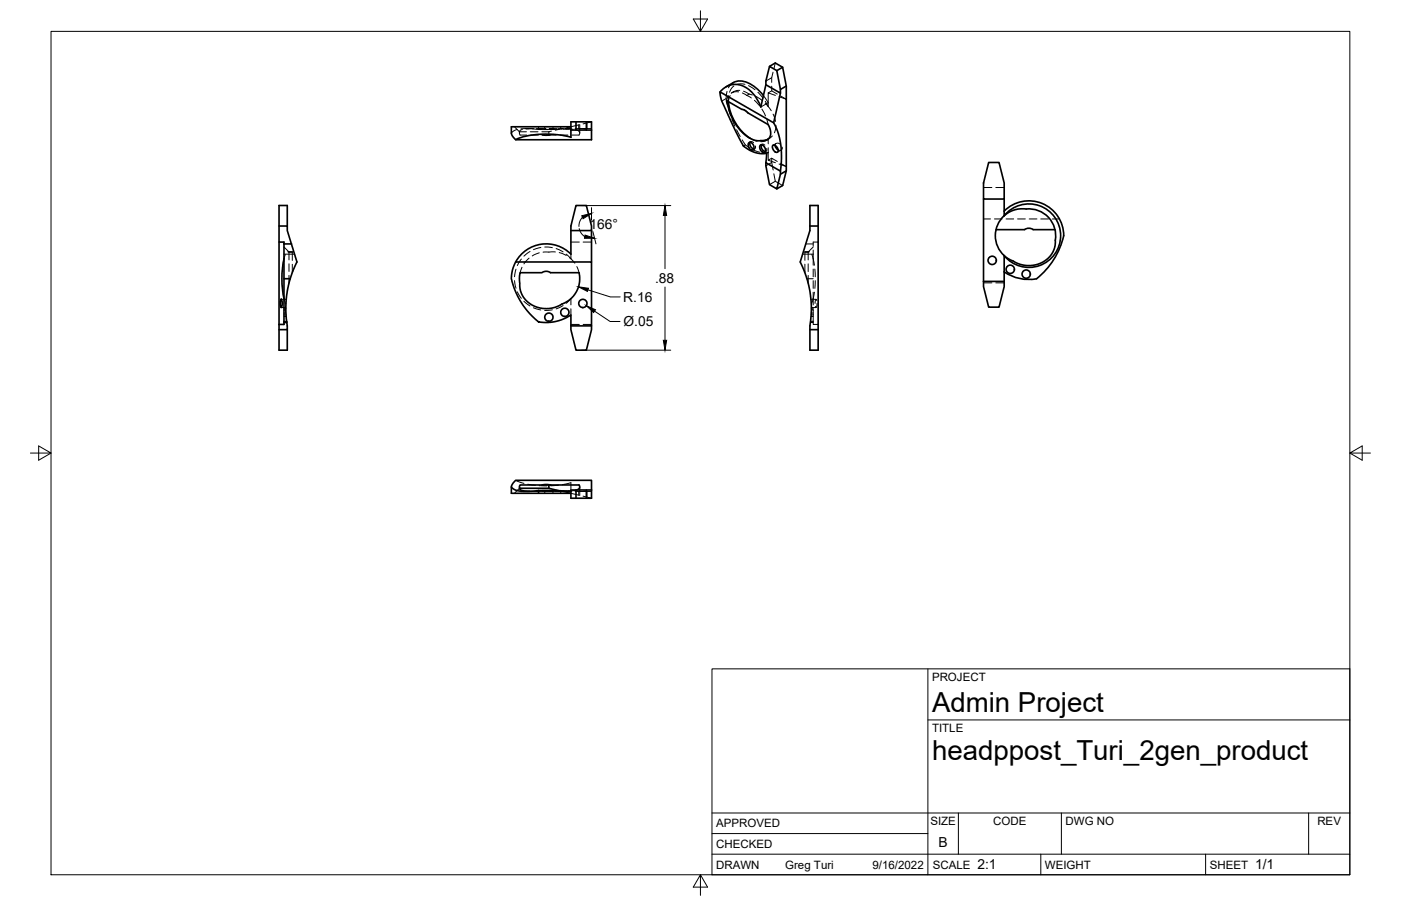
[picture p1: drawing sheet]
<svg xmlns="http://www.w3.org/2000/svg" width="432mm" height="279mm" viewBox="0 0 432 279" stroke-linecap="round" stroke-linejoin="round" font-family="sans-serif">
<!-- layer: Visible -->
<g fill="none" stroke="#000" stroke-width=".51">
<path d="M176 39.1h-18.4l.1 2.4 1.2 1.6h23.4v-5.5h-6.3v4.8M177.5 37.6v2.5M180.7 37.6v2.5M221.9 28.3l16.5 9.6a23.3 23.3 0 0 1 2.1 14.9l-4.4-2.6 .2-3-1.7 .2-1.4-.2-2.8-1.3a4.9 4.9 0 0 1-2.5-3.1l-5.5-11.6zM223.8 26.8a6.3 6.3 0 0 1 8.9 .1l2.6 2.6M223.9 31l4.8 2.7 .7 .2 1.1 .9 6.2 3.6 .8 2.3-.1 1.1-.4 .9-1.4 .7-2.5-.1-2.2-.8-1.9-1.5-1.8-2-1.4-2.2-.9-2.2zM224.5 31.4a15.5 15.5 0 0 0 6.7 11.2M224.5 31.3l.1 1.9M236.1 26.1l4.4 2.6v-1.1l-1.1-5.8-2.2-1.3-2.7 12.5a9.6 9.6 0 0 0-7.4-7 6 6 0 0 0-5.2 2.3M237.2 20.5l1.8-1.1 2.2 1.3 1.1 5.8v26.2l-1.1 4.5-1.8 1.1M240.5 28.7l-2.1 9.2M241.2 20.7l-1.8 1.1"/>
<path d="M242.3 26.5l-1.8 1.1M176 40.1h6.3M176 42.3a28.2 28.2 0 0 0-17.1 .8M230.8 44h.7l.7 .6 .2 1.1-.3 .5h-.7l-.6-.6-.2-.9zM231.2 43.9a1.76 1.76 0 0 0 1.1 2.1M234.3 44.8l.7-.1 .6 .6 .3 .9-.3 .7-.5 .1-.6-.5-.4-1zM234.7 44.6a1.73 1.73 0 0 0 1.2 2.2M236.1 50.2v.9l1.1 5.8 2.2 1.4 1.1-4.6v-.9M236.7 42.9l-2.3 .5M238.3 44.8l.7 .1 .5 .5 .4 1-.3 .5h-.5l-.7-.6-.3-.8zM238.9 44.8l.2 .7 .8 .7M242.3 52.7l-1.8 1"/>
<path d="M304.7 50.1h3.2l1.6 6.3v5h-6.4v-5zM86 69.7h2.5v1.4l1.3 4.1M86 74.7v25.4M87.5 75.2v24.3M87.5 75.2h2.3M87.5 79.8a29.2 29.2 0 0 0 0 12.3M88.5 69.7v-6.3h-2.5v11.3h1.5v.5M89.8 75.2l1.3 4.1a2.04 2.04 0 0 1 0 2.4l-1.5 3.7-1.1 4.5-.4 4.5 .3 4.9M176 71.1h6.3v-1.4l-1.6-6.3h-3.2l-1.5 6.3v8.7a10.7 10.7 0 0 0-17.1 2.4M182.3 71.1v9.7M249.6 63.4h2.6v44.6h-2.6a45.8 45.8 0 0 1 .4-10.6 31.3 31.3 0 0 0-3.4-16.6l3-9.7zM249.6 69.7h2.6"/>
<path d="M303.1 61.4v25.4M307 70.8h8.8l1.3-.4 1.3 .4h6.7M309.5 66.5a8.3 8.3 0 0 0 0 12.3M309.5 66.5a9.8 9.8 0 0 1 14.3-1 9.8 9.8 0 0 1 0 14.3 9.8 9.8 0 0 1-14.3-1M309.5 65.1a10.7 10.7 0 0 1 11.7-2.4 10.7 10.7 0 0 1 6.6 10 23.9 23.9 0 0 1-8.3 13.3 13.5 13.5 0 0 1-10-2.2M309.5 61.4v5.1M309.5 78.8v8M316.3 64.5l-1.6-.1-2.3 .4-1.5 .7-1.4 1M316.3 64.5a8.3 8.3 0 0 1 9 9.6M325.2 74.1l-.2 2.3-1 2.2-2 1.9-2.2 1-2.6 .4-2.2-.2-3.7-1.6-1.8-1.3M86.5 92.4l.2-.1a2.83 2.83 0 0 1 0 2.5l-.3-.7zM87.5 99.3h.9"/>
<path d="M87.5 99.5v.6h-1.5M87.5 86h2M87.5 99.5h.9M88.4 99.3l.1 2.4h-2.5M158.9 80.8h23.4v19.7h-6.3v-3.4l-1.9 1.1-1.7 .6-1.8 .5-2.5 .2a4 4 0 0 1-4-1.9l-1.8-1.9-1.7-2.5-1.5-2.9-1-2.5a8.5 8.5 0 0 1 .8-7zM160.3 84.1h6.7l1.2-.4 1.5 .4h8.8l.2 1.4-.2 2.2-.5 1.6-.9 1.5-2.2 2.1-2.8 1.5-1.6 .5-2.1 .3-1.9-.2-1.5-.4-1.5-.8-1.5-1.3-.9-1.2-.9-2.6-.1-3zM303.1 86.8v1.6l1.6 6.3h3.2l1.6-6.3v-1.6M303.1 86.8h6.4M86 100.1v7.9h2.5v-6.3M176 100.5v1.2l1.5 6.3h3.2l1.6-6.3v-1.2M249.6 101.7h2.6M157.6 150.2v1.9h18.4"/>
<path d="M160.2 150.6l.1 .4 .4 .2 2.5 .3M166 151.3l10 .2M166 151.3v.8M167 149.6h2.7M169.2 150.6l3.1 .7M169.2 149.6v1M169.7 149.6h8.8l.1 .8-.8 .7M169.7 149.6l-1.7-.2-7.7 .2a.56 .56 0 0 0 .1 1h8.8M176 151.4l-.8 .1M176 151.1h6.3v2.5h-6.3zM177.5 151.1v2.5M180.7 151.1v2.5"/>
<path d="M182.3 151.1v-3h-23.4l-1.2 1.5a1.29 1.29 0 0 0 1.4 1.6l2.3 .4 4.6-.3"/>
<circle cx="169.2" cy="97.8" r="1.27"/>
<circle cx="174.1" cy="96.3" r="1.27"/>
<circle cx="179.6" cy="93.6" r="1.27"/>
<circle cx="305.8" cy="80.3" r="1.28"/>
<circle cx="311.4" cy="83" r="1.28"/>
<circle cx="316.3" cy="84.5" r="1.28"/>
</g>
<!-- layer: Hidden -->
<g fill="none" stroke="#000" stroke-width=".31">
<path d="M239 19.4l-.5 1.7M158.6 39.1l1.5 1.5M159.4 39.9l-1 .4-.8 .7M161 39.9l-.7 .4-.2 1a.63 .63 0 0 0 1.1 .4h1.1M161.9 39.7h2.2M162.9 39.7h-2.4M164.1 39.8l1.9 .1M164.5 39.7l-2.3 .1M165.3 39.7h2.1M165.8 39.7h2.3M166 39.9l2.8 .1M166 39.1v.8"/>
<path d="M167.9 39.1v.7M169.4 39.7l1 .1h-2.5l.3-.1M170.4 39.1v.7M170.8 39.7h-1.5h2.4M172 39.7h1.6M172.4 39.9h-2.4M172.8 39.1v.6M172.9 39.7h.3M173.1 39.7h-.3h2.6h-1.1M173.5 39.6l-2.4 .6M174.3 39.7l2.4 .2M174.5 39.7h1.5"/>
<path d="M175.4 39.1v.6M176 39.7l-2.4 .1M177.2 39.7h2.4M178.4 38.5v1.2M178.5 38.5l-3.9 .9M178.7 38.4v2.6M178.7 39.8l-.3-.1h2.5l-1 .1M180.8 39.7h1.5M180.9 37.9v1.8M182.3 37.6l-2.6 .6M223.8 30.4l-1.4 .8M223.9 31l.7-1.4-.1 1.9"/>
<path d="M224.1 28.2l-.2 .7a5.6 5.6 0 0 0 .3 3.3M224.5 33.3l.7 2.3M224.5 30.8v1.2M225 29.5l-.5 1.8M225.6 36.7l.9 2.2M226 25.5l-1.5 1.6M226.2 26.5l-.7 .7-.6 1.2M226.2 28.2l-.7 .5M227.2 26l1-.2 1.4 .2M227.6 28.3h-1.2l-1 .4M228 27.9l-1.4 .1-.8 .6M228.7 33.7l1 .3 .8 .8"/>
<path d="M228.8 28.7l1.4 .7M229.2 28.1l1.7 .9M230.2 29.4l1.4 .8M230.7 26.4l2 1.3M230.9 29l1 .3M230.9 29l-.7 .4M232.5 30.9l1.6 1.8M233 29.7l2 1.3M233.6 28.5l1.6 1.8M234.8 33.6l1.1 2.2M235.3 29.5l1.5 2.2v1.2M235.9 31.8l.9 1.1"/>
<path d="M235.9 31.2l.9 1.7M236.3 36.9l.4 1.5M236.8 32.9l.9 1.2M237.8 26.6v1.4l1.8 1M237.8 28l-1 .6M237.8 24l-1.7 1M238.3 22.3l-.5 1.7v1.4M238.3 35.2l.7 2.2M239 29.4l-2.2-.8v3.1l-2.3 1.3M239.1 38.6l-.4 2.3M240.6 29.6l1.7 1-2.2-.8M160.1 40.6h2.1"/>
<path d="M160.1 40.6v.4M163.4 40.6h2.4M163.5 41.7h2.4M167 40.6h2.2M167 41.7h2.7M167.1 41.7h2.1M169.2 41.7h2.2M169.2 40.6v1.1M170 40.4l-.8 .2M172.6 41.7h2.4M177.8 40.2l.8 .6-.1 .9h-2.3M227 40l1.1 2.1"/>
<path d="M228.7 43.1a4.1 4.1 0 0 0 2.2 2.4M229.7 44.7l-.6 .3M231 42.5l.4 .3M231.2 42.6l2.2 1M231.2 43.9a.68 .68 0 0 1 1.1 .1M231.3 43.7l-.4 .3M231.9 46.1l2.2 .8M232.6 45.9l-.5 .3M232.8 45a.65 .65 0 0 1-.5 1M234.7 44.7a.66 .66 0 0 1 1 .1M234.8 44.5l-.4 .2M236.1 46.7l-.5 .2"/>
<path d="M236.3 45.8a.68 .68 0 0 1-.5 1M236.8 42.9l-.9 .6-1.4 .2M236.8 47l-1.5 .1M236.8 47v2.4l2.2 .8M236.8 49.4l1-.6 1.8 1M236.8 42.9h-.1M236.8 42.9v1.5M236.8 45.6v1.4M236.8 47l-.5 .2M237 42.8l-.5 .3M237.8 48.8v1.3l.5 2.3M237.8 50.1l-1.7 1"/>
<path d="M238 41.9l-1.2 1M238.5 53.6l.5 2.3 2.2 1.3M239 55.9l-1.8 1M239.2 44.2l-.9 .6M240.4 44.4a.85 .85 0 0 0-.9-.3 .85 .85 0 0 0-.6 .8M240.6 50.4l1.7 1-2.2-.8M240.8 46.3l-1.2 .6M241.1 45.4a.78 .78 0 0 1-.3 .9 .78 .78 0 0 1-1-.1M303.1 57.8h2.6M306.9 57.8h2.6M87.5 76.2l1.6 1.5v2.5M87.5 78.4h3.3"/>
<path d="M87.9 78.5l-.4 1.3M88.7 77.7h1.4M88.8 77.7h1.3M90.1 77.7v2.6M90.1 77.7h.1M160.7 79.9l-1.3 2M163.1 79.6l-1.6 1.8M163.4 77.6l-1.9 1.4M166.2 78l-2.2 .9M166.7 76.3l-2.3 .7M167.9 76.2l2.3 .2M171.2 77.7l-3.8 .1"/>
<path d="M171.4 76.7l2.1 1M172.4 77.9l2.1 .9M174.5 78.4l1.5 1.4v-1.4M175.5 79.5l1.7 1.7M176 74.7h2.5M179.7 74.7h2.6M247.4 78.4h3.2M248.1 77.7h1.3h-1.3v2.6M248.3 75.2h2.3M250.2 78.5l.4 1.3M250.6 79.8l.4 2M250.6 76.2l-1.5 1.5v2.5"/>
<path d="M250.6 79.8v2M250.6 77.1v2.7M252.2 74.7h-1.6v1.2M303.1 67.5h2.2M306.5 67.5h2.4M310.1 67.5h2.3M313.6 67.5h2.4M317.2 67.5h2.4M320.8 67.5h2.4M324.4 67.5h2.1M86.7 92.3h1.5M86.7 94.8h1.4"/>
<path d="M87.5 92.1l.6 1.7M87.5 97.1h.7M87.5 95.1h.6M87.5 97.6h.7M87.5 96.5h.6M87.5 99.1h.8M88.1 95.2l-.6 .5M89.1 81.3v2.4M89.1 84.9v2.5M90.1 81.5v2.6M90.1 83.7h.1M158.6 86.6l.4 2.3"/>
<path d="M159 83l-.4 2.3M159.4 90l1.3 2M160.9 82.4l-.6 1.7M161.5 92.9l1.8 1.5M164.4 94.9l2.3 .7M170.2 95.5l-2.3 .2M173.5 94.2l-2.1 1.1M174.5 93.5l1.5-1.4v1.9M176 95.2v1.9M177.8 82.2l.7 1.9M247.9 83.7h.2M248.1 81.5v2.6"/>
<path d="M248.7 86h1.9M249.1 81.4v2.3M249.1 84.9v2.5M249.8 99.5h.8M249.8 99.3h.8M249.8 99.1h.8M249.9 92.3h1.6M250 97.6h.6M250 97.1h.6M250 96.5h.6M250.1 95.1h.5M250.1 94.8h1.4"/>
<path d="M250.1 95.2l.5 .5M250.6 92.1l-.6 1.7M250.6 90.1v2M250.6 86.6v2.3M250.6 83v2.4M250.6 97.1v3h1.6M250.6 92.1v1.9M250.6 95.2v1.9M251 90.1l-.4 2M251.1 83l.2 2.4M251.3 86.6l-.2 2.3M251.7 92.7l-.2-.4-.3 1.3"/>
<path d="M251.8 93.6v.4a.46 .46 0 0 1 0 .5 .46 .46 0 0 1-.4 .3l-.1-.3M303.1 87.2h2.6M306.9 87.2h2.6M176 100.1h2.5M179.7 100.1h2.6M158.9 148.1l2.6 1M160.1 150.6h.1M160.1 150.2v.4M160.1 150.6l-1.5 1.5M161.9 151.6h2.2M162.6 149.3l2.4 .4M163.2 151.5l2.9 .1"/>
<path d="M165.3 151.6h2.1M166.2 149.8h2.4M167.3 151.6h2.4M167.9 151.4v.7M168.2 151.5l-.3-.1h2.5l-1 .1M169.2 151.6h1.6M170.4 151.4v.7M172 151.6h1.6M172.1 149.6l-2.3 .2M172.3 151.3l.9 .2M172.8 151.5v.6M173.1 151.6l-.3-.1h2.6l-1.1 .1"/>
<path d="M173.2 151.5l5.3 1.2M173.2 151.5l-2.3 .1M173.3 149.5l2.7-.6v2.2M174.5 151.6h1.5M175.2 151.5h-2M175.4 151.5v.6M177.2 151.6h2.4M177.8 151.1l-1.8 .3M178.4 151.5v1.2M178.7 150.2v2.6M179.7 153l2.6 .6M179.9 151.4l1 .1h-2.5h.3"/>
<path d="M180.8 151.6h1.5M180.9 151.5v1.8"/>
</g>
<!-- layer: Border -->
<path d="M15.7 9.7h400.3v260.1h-400.3zM215.9 3.3v6.4l-2.2-3.8h4.4l-2.2 3.8M9.4 139.7h6.3l-3.8-2.2v4.4l3.8-2.2M416 139.7l3.8 2.2v-4.4l-3.8 2.2h6.4M215.9 269.8l2.2 3.8h-4.4l2.2-3.8v6.3" fill="none" stroke="#000" stroke-width=".31"/>
<!-- layer: Titleblock -->
<path d="M219.4 206.3h196.6v63.5h-196.6zM286 206.3v63.5M286 222h130M219.4 257.1h66.6M219.4 250.7h196.6M295.4 250.7v12.7M327.1 250.7v12.7M403.3 250.7v12.7M219.4 263.4h196.6M320.8 263.4v6.4M371.6 263.4v6.4" fill="none" stroke="#000" stroke-width=".31"/>
<!-- layer: Dimensions -->
<path d="M178.5 70.5l.6 1.4 1.2 1.1M179.3 63.4h27.4M179.5 67l-.8 1.3-.3 1.5M182.3 64v3.9M182.7 71.4l1 3.8M205 66.4v16.5M181.2 89.4l6.9 2.2h3.1M183.2 95.9l4.8 3.2h3.1M205 88.5v16.4M179.3 108h27.4" fill="none" stroke="#000" stroke-width=".31"/>
<path d="M179.3 66.5l3-.7-2.6 1.7zM180.3 72.5l2.9 1h-3.1zM205 63.4l.5 3h-1.1zM178.3 88.5l3.1 .4-.4 1zM180.7 94.3l2.8 1.2-.5 .9zM204.4 104.9h1.1l-.5 3.1z" fill="#000" stroke="#000" stroke-width=".31"/>
<g font-size="8.5">
<text x="287.3" y="219.5">Admin Project</text>
<text x="287.3" y="234.5">headppost_Turi_2gen_product</text>
</g>
<g font-size="4.3">
<text x="181.7" y="70.7">166°</text>
<text x="201.9" y="87.2">.88</text>
<text x="192.1" y="93.1">R.16</text>
<text x="192.2" y="100.6">Ø.05</text>
<text x="289.3" y="261.2">B</text>
<text x="301.2" y="268.1">2:1</text>
<text x="386.8" y="268.1">1/1</text>
</g>
<g font-size="3.5">
<text x="287.3" y="210.1">PROJECT</text>
<text x="287.3" y="225.8">TITLE</text>
<text x="220.7" y="255.2">APPROVED</text>
<text x="286.7" y="254.5">SIZE</text>
<text x="306.1" y="254.5">CODE</text>
<text x="328.4" y="254.5">DWG NO</text>
<text x="406" y="254.5">REV</text>
<text x="220.7" y="261.5">CHECKED</text>
<text x="220.7" y="267.9">DRAWN</text>
<text x="242" y="267.9">Greg Turi</text>
<text x="268.9" y="267.9">9/16/2022</text>
<text x="287.5" y="267.9">SCALE</text>
<text x="322.1" y="267.9">WEIGHT</text>
<text x="372.9" y="267.9">SHEET</text>
</g>
</svg>
